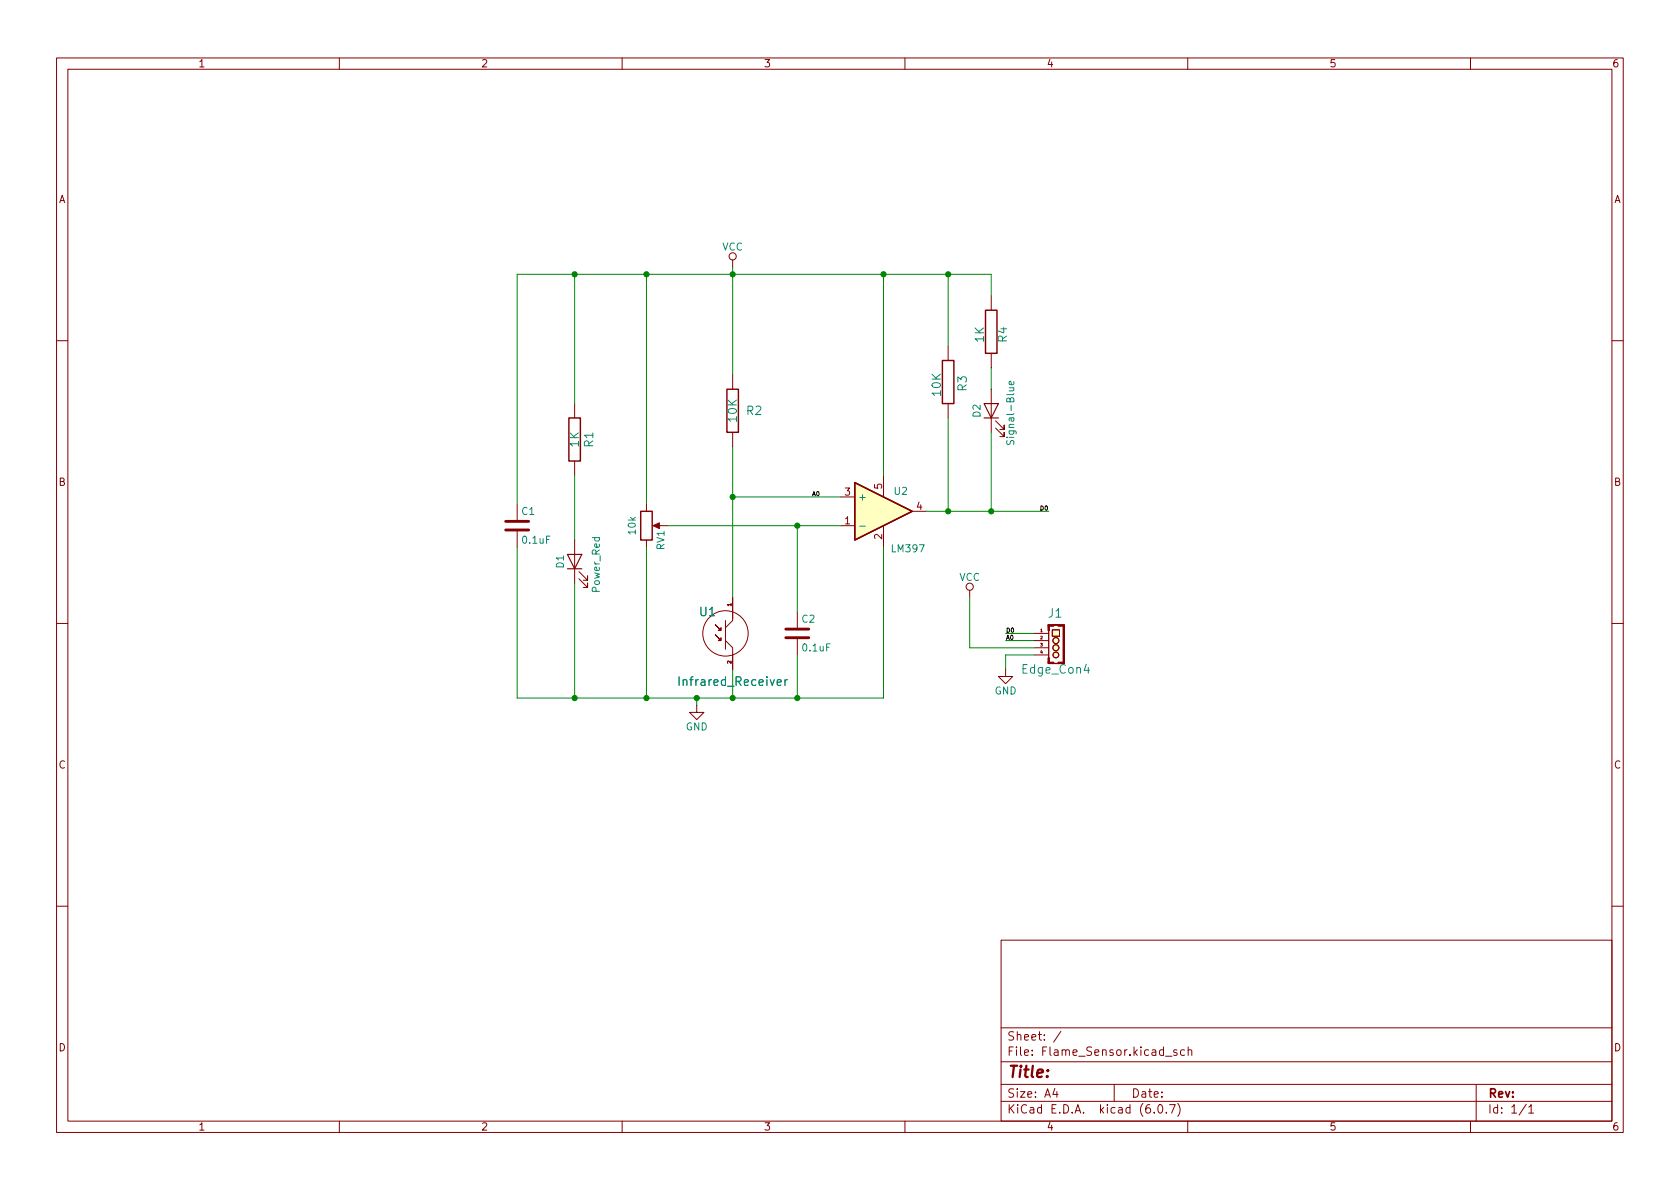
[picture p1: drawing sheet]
<svg xmlns="http://www.w3.org/2000/svg" width="297mm" height="210mm" viewBox="0 0 297 210" stroke-linecap="round" stroke-linejoin="round" font-family="sans-serif">
<g fill="none" stroke="#840000" stroke-width=".18">
<path d="M10 10.2h277v190.1h-277zM12 12.2h273v186.1h-273zM60 10.2v2M110 10.2v2M160 10.2v2M210 10.2v2M260 10.2v2M129.5 46v1.2M175.3 52.3v2.6M10 60.2h2M101.6 71.4v2.5M129.5 66.3v2.5"/>
<path d="M129.5 76.4v2.6M167.6 61.2v2.5M167.6 71.4v2.5M175.3 62.5v2.5M175.3 68.8v7.6M176 75.7l1.5 1.5v-.8v.8h-.7M176 74.4l1.5 1.5v-.7v.7h-.7M285 60.2h2M91.4 89.1v2.8M91.4 94v2.8M101.6 81.5v2.6M101.6 95.5v7.6"/>
<path d="M114.3 89.1v1.3M114.3 95.5v1.3M115.8 93h2.3M148.6 93h2.5M148.6 87.9h2.5M156.2 84.1v3.8M156.2 93v3.8M161.3 90.4h2.5M10 110.2h2M102.4 102.4l1.5 1.5v-.8v.8h-.8M102.4 101.1l1.5 1.5v-.8v.8h-.8M128.3 113.3l1.2 1.2v3.9"/>
<path d="M128.3 109.7v5.1M129.5 108.5v1.2l-1.2 1.3M129.5 105.7v3.8M141 108.2v2.8M141 113v2.8M171.4 104.4v1.3M177.8 118.4v1.2h1.3l-1.3 1.3-1.3-1.3h1.3M182.9 112h2.5M182.9 113.3h2.5M182.9 114.5h2.5M182.9 115.8h2.5M185.4 110.5h2.7v6.8h-2.7z"/>
<path d="M185.4 111.5v4.8M186.1 111.4h1.2v1.1h-1.2zM285 110.2h2M123.2 124.7v1.3h1.3l-1.3 1.2-1.3-1.2h1.3M10 160.2h2M177 166.3h108v32h-108zM285 160.2h2M60 198.3v2M110 198.3v2M160 198.3v2M177 194.8h108M177 191.8h108"/>
<path d="M177 187.8h108M177 181.8h108M186.5 192.5l-.4 1h1M186.9 193v1M187.6 182.4l-1.3 1.9M197 191.8v3M204.1 196.7v.1M204.9 195.4l.2-.1a.81 .81 0 0 1 .6 .7 .81 .81 0 0 1-.3 .8h-.2a.81 .81 0 0 1-.6-.6 .81 .81 0 0 1 .3-.8zM206.1 186.8h1.1M206.2 196.7v.1M206.8 195.3h1l-.7 1.5M208.1 185.7l-.4-.1-.2 .2 .1 .3 .5 .1v.4h-.6"/>
<path d="M208.2 195.1a1.72 1.72 0 0 1 0 2.3M209.4 185.7l-.4-.1-.3 .3v.4l.2 .3h.5M210 198.3v2M210.1 185.8l.2-.2 .3 .1 .1 .9M210.1 185.1v1.5M260 198.3v2M261 191.8v6.5M269.9 195.3l-1.3 1.9M270.3 195.8l.4-.5v1.5M270.3 196.8h.9"/>
<circle cx="129.5" cy="45.3" r=".63"/>
<circle cx="128.3" cy="112" r="4"/>
<circle cx="171.4" cy="103.8" r=".63"/>
<circle cx="186.7" cy="114.5" r=".53"/>
<circle cx="186.7" cy="113.3" r=".53"/>
<circle cx="186.7" cy="115.8" r=".51"/>
</g>
<path d="M174.2 54.9h2.1v7.6h-2.1zM100.6 73.9h2v7.6h-2zM128.5 68.8h2.1v7.6h-2.1zM166.6 63.7h2.1v7.7h-2.1zM113.3 90.4h2v5.1h-2zM151.1 85.3l10.2 5.1-10.2 5.1z" fill="none" stroke="#840000" stroke-width=".25"/>
<g fill="#840000" stroke="#840000" stroke-width=".18">
<path d="M115.4 93l1.2-.5v1z"/>
<path d="M126.5 110.5l.8 .7 .2-.2v.5h-.5l.3-.3z"/>
<path d="M126.5 112.3l.8 .7 .2-.2v.5h-.5l.3-.3z"/>
<path d="M188 110.5h.2v6.8h-.2z"/>
<path d="M186.3 110.5h.8z"/>
<path d="M187.1 110.5h1.1v.2h-1.1z"/>
<path d="M185.3 110.5h1v.2h-1z"/>
<path d="M185.3 116.3h.2v.9h-.2z"/>
<path d="M185.3 110.5h.2v1h-.2z"/>
</g>
<path d="M174 71.4h2.5l-1.2 2.5zM174 73.9h2.5M100.3 98h2.6l-1.3 2.6zM100.3 100.6h2.6" fill="none" stroke="#840000" stroke-width=".2"/>
<path d="M89.4 93.7h4.1M89.4 92.2h4.1M138.9 112.8h4.1M138.9 111.2h4.1" fill="none" stroke="#840000" stroke-width=".51"/>
<path d="M178.1 77.9l-.1 .5 .1 .2h.4l.2-.6 .3-.1 .3 .2-.1 .5M179.2 67.5l.1 .3-.2 .2h-.6v-.5l.2-.1 .1 .6M152 93h1M138.8 120.2v1M139.2 120.2l-.3 .1-.1 .2" fill="none" stroke="#008484" stroke-width=".18"/>
<g fill="#ffffc2" stroke="#ffffc2" stroke-width=".18">
<path d="M151.1 85.3l10.2 5.1-10.2 5.1z"/>
<path d="M186.1 111.4h1.2v1.1h-1.2z"/>
<circle cx="186.7" cy="115.8" r=".51"/>
<circle cx="186.7" cy="114.5" r=".53"/>
<circle cx="186.7" cy="113.3" r=".53"/>
</g>
<g fill="none" stroke="#008400" stroke-width=".18">
<path d="M101.6 48.5v22.9M114.3 48.5v40.6M129.5 47.2v19.1M156.2 48.5v35.6M167.6 48.5v12.7M175.3 52.3v-3.8h-83.9v40.6M129.5 79v26.7M167.6 73.9v16.5M175.3 65v3.8M175.3 76.4v14M91.4 96.8v26.6h64.8v-26.6M101.6 84.1v11.4"/>
<path d="M114.3 96.8v26.6M118.1 93h30.5M129.5 87.9h19.1M141 93v15.2M163.8 90.4h21.6M101.6 103.1v20.3M129.5 118.4v5M141 115.8v7.6M171.4 105.7v8.8h11.5M177.8 112h5.1M177.8 113.3h5.1M182.9 115.8h-5.1v2.6"/>
<path d="M123.2 123.4v1.3"/>
</g>
<g fill="#008400" stroke="#008400" stroke-width=".18">
<circle cx="141" cy="123.4" r=".46"/>
<circle cx="129.5" cy="123.4" r=".46"/>
<circle cx="129.5" cy="48.5" r=".46"/>
<circle cx="101.6" cy="123.4" r=".46"/>
<circle cx="114.3" cy="123.4" r=".46"/>
<circle cx="123.2" cy="123.4" r=".46"/>
<circle cx="114.3" cy="48.5" r=".46"/>
<circle cx="101.6" cy="48.5" r=".46"/>
<circle cx="167.6" cy="48.5" r=".46"/>
<circle cx="141" cy="93" r=".46"/>
<circle cx="167.6" cy="90.4" r=".46"/>
<circle cx="175.3" cy="90.4" r=".46"/>
<circle cx="129.5" cy="87.9" r=".46"/>
<circle cx="156.2" cy="48.5" r=".46"/>
</g>
<text font-size="2.8" fill="#840000" x="178" y="190.6">Title:</text>
<g font-size="2.1" fill="#008484">
<text x="174" y="60.5" transform="rotate(-90 174 60.5)">1K</text>
<text x="178" y="60.5" transform="rotate(-90 178 60.5)">R4</text>
<text x="166.4" y="70" transform="rotate(-90 166.4 70)">10K</text>
<text x="170.9" y="69.1" transform="rotate(-90 170.9 69.1)">R3</text>
<text x="130.3" y="74.6" transform="rotate(-90 130.3 74.6)">10K</text>
<text x="132" y="73.4">R2</text>
<text x="102.3" y="79.1" transform="rotate(-90 102.3 79.1)">1K</text>
<text x="104.9" y="79.1" transform="rotate(-90 104.9 79.1)">R1</text>
<text x="123.7" y="109">U1</text>
<text x="185.4" y="109.2">J1</text>
<text x="180.9" y="119.1">Edge_Con4</text>
<text x="120.6" y="121.3">Infrared_Receiver</text>
</g>
<g font-size="2.1" fill="#840000">
<text x="178" y="184">Sheet: /</text>
<text x="178" y="186.7">File: Flame_Sensor.kicad_sch</text>
<text x="178" y="196.9">KiCad E.D.A. kicad (6.0.7)</text>
<text x="178" y="194.1">Size: A4</text>
<text x="200" y="194.1">Date:</text>
<text x="263" y="194.1">Rev:</text>
<text x="263" y="196.9">Id: 1/1</text>
</g>
<g font-size="1.8" fill="#840000">
<text x="35" y="11.9">1</text>
<text x="85" y="11.9">2</text>
<text x="135" y="11.9">3</text>
<text x="185" y="11.9">4</text>
<text x="235" y="11.9">5</text>
<text x="285" y="11.9">6</text>
<text x="10.3" y="35.9">A</text>
<text x="285.3" y="35.9">A</text>
<text x="10.3" y="85.9">B</text>
<text x="149.4" y="87.6">3</text>
<text x="156" y="86.5" transform="rotate(-90 156 86.5)">5</text>
<text x="285.3" y="85.9">B</text>
<text x="149.4" y="92.7">1</text>
<text x="156" y="95.4" transform="rotate(-90 156 95.4)">2</text>
<text x="162.1" y="90.2">4</text>
<text x="10.3" y="135.9">C</text>
<text x="285.3" y="135.9">C</text>
<text x="10.3" y="185.9">D</text>
<text x="285.3" y="185.9">D</text>
<text x="35" y="199.9">1</text>
<text x="85" y="199.9">2</text>
<text x="135" y="199.9">3</text>
<text x="185" y="199.9">4</text>
<text x="235" y="199.9">5</text>
<text x="285" y="199.9">6</text>
</g>
<g font-size="1.8" fill="#008484">
<text x="127.7" y="44.3">VCC</text>
<text x="173.4" y="73.8" transform="rotate(-90 173.4 73.8)">D2</text>
<text x="179.3" y="77.9" transform="rotate(-90 179.3 77.9)">Signal-Blue</text>
<text x="151.6" y="88.5">+</text>
<text x="158.1" y="87.5">U2</text>
<text x="92.3" y="91.1">C1</text>
<text x="112.4" y="94.4" transform="rotate(-90 112.4 94.4)">10k</text>
<text x="92.5" y="96.1">0.1uF</text>
<text x="99.7" y="100.4" transform="rotate(-90 99.7 100.4)">D1</text>
<text x="117.5" y="97.2" transform="rotate(-90 117.5 97.2)">RV1</text>
<text x="157.8" y="97.7">LM397</text>
<text x="106" y="104.6" transform="rotate(-90 106 104.6)">Power_Red</text>
<text x="169.6" y="102.7">VCC</text>
<text x="141.8" y="110.1">C2</text>
<text x="142" y="115.2">0.1uF</text>
<text x="175.8" y="122.8">GND</text>
<text x="121.2" y="129.2">GND</text>
</g>
<g font-size="1.1">
<text x="143.5" y="87.7">A0</text>
<text x="184.1" y="90.3">D0</text>
<text x="177.8" y="111.9">D0</text>
<text x="177.8" y="113.1">A0</text>
</g>
<g font-size=".9" fill="#840000">
<text x="129.3" y="107.2" transform="rotate(-90 129.3 107.2)">1</text>
<text x="129.3" y="117.3" transform="rotate(-90 129.3 117.3)">2</text>
</g>
<g font-size=".7" fill="#840000">
<text x="184" y="111.8">1</text>
<text x="184" y="113">2</text>
<text x="184" y="114.3">3</text>
<text x="184" y="115.6">4</text>
</g>
</svg>
